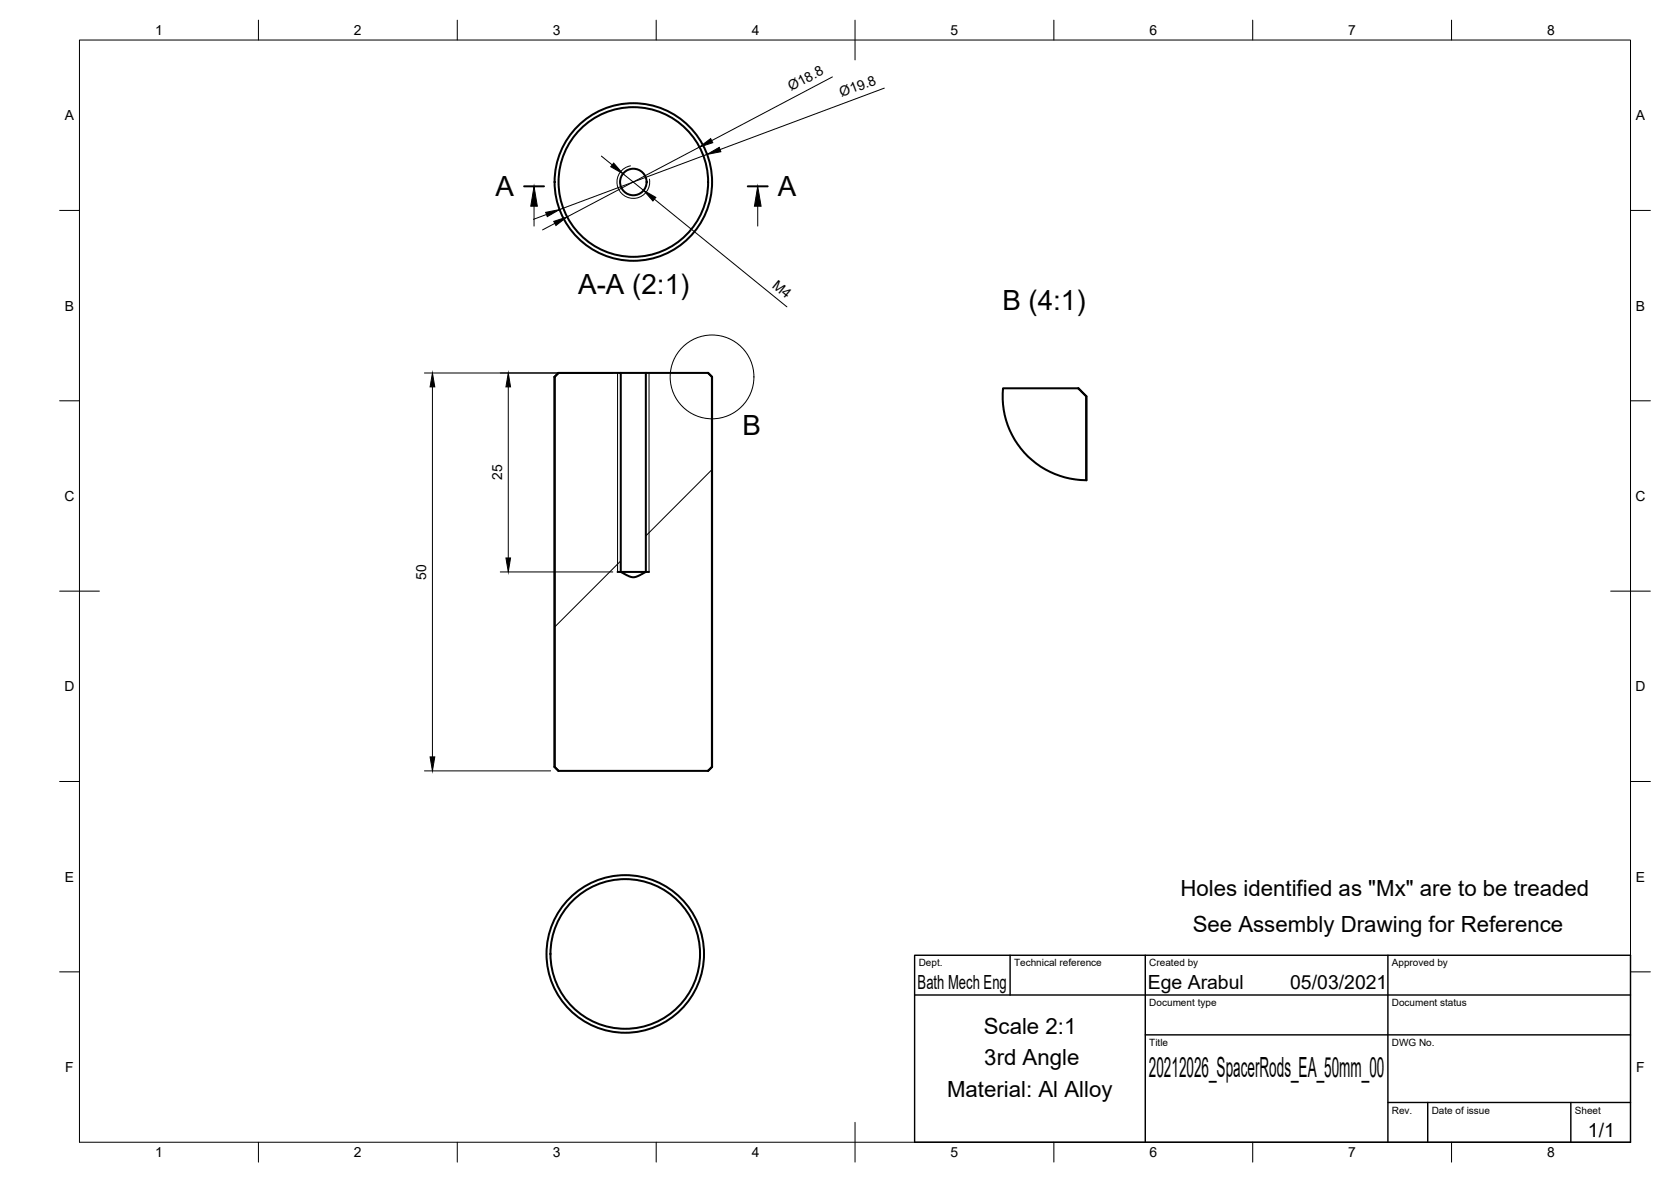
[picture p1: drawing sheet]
<svg xmlns="http://www.w3.org/2000/svg" width="420mm" height="297mm" viewBox="0 0 420 297" stroke-linecap="round" stroke-linejoin="round" font-family="sans-serif">
<!-- layer: Visible -->
<g fill="none" stroke="#000" stroke-width=".51">
<path d="M139.4 94.7h.1M139.4 94.7v98M140 94.2l.5-.5h15.6v50l2.1 1.1 .8 .3 1.1-.2 2.3-1.2v-50h15.6l1 1v98l-1 1h-37.5l-1-1v-98zM140.5 93.7l-1.1 1M156.1 93.7h6.3M178 93.7l1 1v98M179 94.7h.1M271.1 97.6l2 2v21.1M273.1 99.6l.1 21.1a21.1 21.1 0 0 1-21-23.1h19l2 2M155.3 143.7h7.9M139.4 192.7h.1M139.4 192.7l1.1 1"/>
<path d="M179 192.7h.1M179 192.7l-1 1"/>
<circle cx="159.2" cy="45.7" r="18.8"/>
<circle cx="159.2" cy="45.7" r="3.3"/>
<circle cx="159.2" cy="45.7" r="19.8"/>
<circle cx="157.2" cy="239.7" r="19.8"/>
<circle cx="157.2" cy="239.7" r="18.8"/>
</g>
<!-- layer: Visible Narrow -->
<path d="M158.5 41.7a4.1 4.1 0 0 0-3.3 4.8 4.1 4.1 0 0 0 4.8 3.3 4.1 4.1 0 0 0 3.3-4.8M155.3 93.7v50M163.2 93.7v50" fill="none" stroke="#000" stroke-width=".25"/>
<!-- layer: Border -->
<g fill="none" stroke="#000" stroke-width=".25">
<path d="M20 10.1h390v276.9h-390zM65 5.1v5M115 5.1v5M165 5.1v5M215 5.1v10M265 5.1v5M315 5.1v5M365 5.1v5M15 52.9h5M410 52.9h5M15 100.7h5M410 100.7h5"/>
<path d="M15 148.6h10M405 148.6h10M15 196.4h5M410 196.4h5M15 244.2h5M410 244.2h5M65 287v5M115 287v5M165 287v5M215 282.1v9.9M265 287v5M315 287v5"/>
<path d="M365 287v5"/>
</g>
<!-- layer: TitleBlock -->
<path d="M230 240.1h180v46.9h-180zM230 250h180M254 240.1v9.9M288 240.1v46.9M349 240.1v46.9M288 260.1h122M349 277.1h61M359 277.1v9.9M395 277.1v9.9" fill="none" stroke="#000" stroke-width=".36"/>
<!-- layer: Hatching -->
<path d="M179 118l-16.6 16.7M156.1 141l-16.6 16.6" fill="none" stroke="#000" stroke-width=".25"/>
<!-- layer: Annotations -->
<path d="M131.8 46.8h5M188 46.8h5" fill="none" stroke="#000" stroke-width=".51"/>
<g fill="none" stroke="#000" stroke-width=".25">
<path d="M134.3 51.8v5M190.5 51.8v5"/>
<circle cx="179" cy="94.7" r="10.5"/>
</g>
<path d="M134.3 46.8l.8 5h-1.6zM190.5 46.8l.9 5h-1.7z" fill="#000" stroke="#000" stroke-width=".25"/>
<!-- layer: Dimensions -->
<g fill="none" stroke="#000" stroke-width=".25">
<path d="M209.3 19.3l-30.3 16M151.2 39.2l2.7 2.2M175.9 37l-33.3 17.5M177.8 38.8l-37.1 13.9M222.4 22.1l-41.3 15.5M137.4 53.9l-3.3 1.2M139.5 56.1l-3.1 1.7M156.6 43.7l5.2 4.1M164.5 50l33.4 27.1M106.7 93.7h47.4M108.7 97.2v93M127.8 97.2v43"/>
<path d="M125.8 143.7h28.3M106.7 193.7h31.8"/>
</g>
<path d="M175.9 37l2.8-2.2 .5 1.1zM177.8 38.8l3-1.8 .5 1.1zM137.2 53.4l3.5-.7-3.1 1.7zM139.2 55.6l3.4-1.1-2.8 2.2zM154.3 41l2.3 2.7-3-1.8zM161.8 47.8l3.1 1.8-.7 .9zM108.7 93.7l.6 3.5h-1.2zM127.8 93.7l.6 3.5h-1.2zM127.2 140.2h1.2l-.6 3.5zM108.1 190.2h1.2l-.6 3.5z" fill="#000" stroke="#000" stroke-width=".25"/>
<g font-size="7">
<text x="124.6" y="49.3">A</text>
<text x="195.5" y="49.3">A</text>
<text x="145.4" y="74">A-A (2:1)</text>
<text x="252" y="77.9">B (4:1)</text>
<text x="186.7" y="109.2">B</text>
<text x="288.9" y="270.6">20212026_SpacerRods_EA_50mm_00</text>
</g>
<g font-size="5.6">
<text x="296.8" y="225.2">Holes identified as &quot;Mx&quot; are to be treaded</text>
<text x="299.9" y="234.2">See Assembly Drawing for Reference</text>
<text x="247.4" y="259.9">Scale 2:1</text>
<text x="247.5" y="267.7">3rd Angle</text>
<text x="238.1" y="275.6">Material: Al Alloy</text>
</g>
<g font-size="4.9">
<text x="230.7" y="248.5">Bath Mech Eng</text>
<text x="288.6" y="248.5">Ege Arabul</text>
<text x="324.4" y="248.6">05/03/2021</text>
<text x="399.3" y="285.8">1/1</text>
</g>
<g font-size="3.5">
<text x="39" y="8.8">1</text>
<text x="89" y="8.8">2</text>
<text x="139" y="8.8">3</text>
<text x="189" y="8.8">4</text>
<text x="239" y="8.8">5</text>
<text x="289" y="8.8">6</text>
<text x="339" y="8.8">7</text>
<text x="389" y="8.8">8</text>
<text x="198.9" y="23" transform="rotate(-28 198.9 23)">Ø18.8</text>
<text x="211.6" y="24.4" transform="rotate(-20 211.6 24.4)">Ø19.8</text>
<text x="16.3" y="30.2">A</text>
<text x="411.3" y="30.2">A</text>
<text x="194" y="72.1" transform="rotate(39 194 72.1)">M4</text>
<text x="16.3" y="78">B</text>
<text x="411.3" y="78">B</text>
<text x="16.2" y="125.9">C</text>
<text x="126.3" y="120.7" transform="rotate(-90 126.3 120.7)">25</text>
<text x="411.2" y="125.9">C</text>
<text x="107.2" y="145.7" transform="rotate(-90 107.2 145.7)">50</text>
<text x="16.2" y="173.7">D</text>
<text x="411.2" y="173.7">D</text>
<text x="16.3" y="221.6">E</text>
<text x="411.3" y="221.6">E</text>
<text x="16.4" y="269.4">F</text>
<text x="411.4" y="269.4">F</text>
<text x="39" y="290.8">1</text>
<text x="89" y="290.8">2</text>
<text x="139" y="290.8">3</text>
<text x="189" y="290.8">4</text>
<text x="239" y="290.8">5</text>
<text x="289" y="290.8">6</text>
<text x="339" y="290.8">7</text>
<text x="389" y="290.8">8</text>
</g>
<g font-size="2.5">
<text x="231" y="242.9">Dept.</text>
<text x="255" y="242.9">Technical reference</text>
<text x="289" y="242.9">Created by</text>
<text x="350" y="242.9">Approved by</text>
<text x="289" y="252.8">Document type</text>
<text x="350" y="252.8">Document status</text>
<text x="289" y="262.9">Title</text>
<text x="350" y="262.9">DWG No.</text>
<text x="350" y="279.9">Rev.</text>
<text x="360" y="279.9">Date of issue</text>
<text x="396" y="279.9">Sheet</text>
</g>
</svg>
